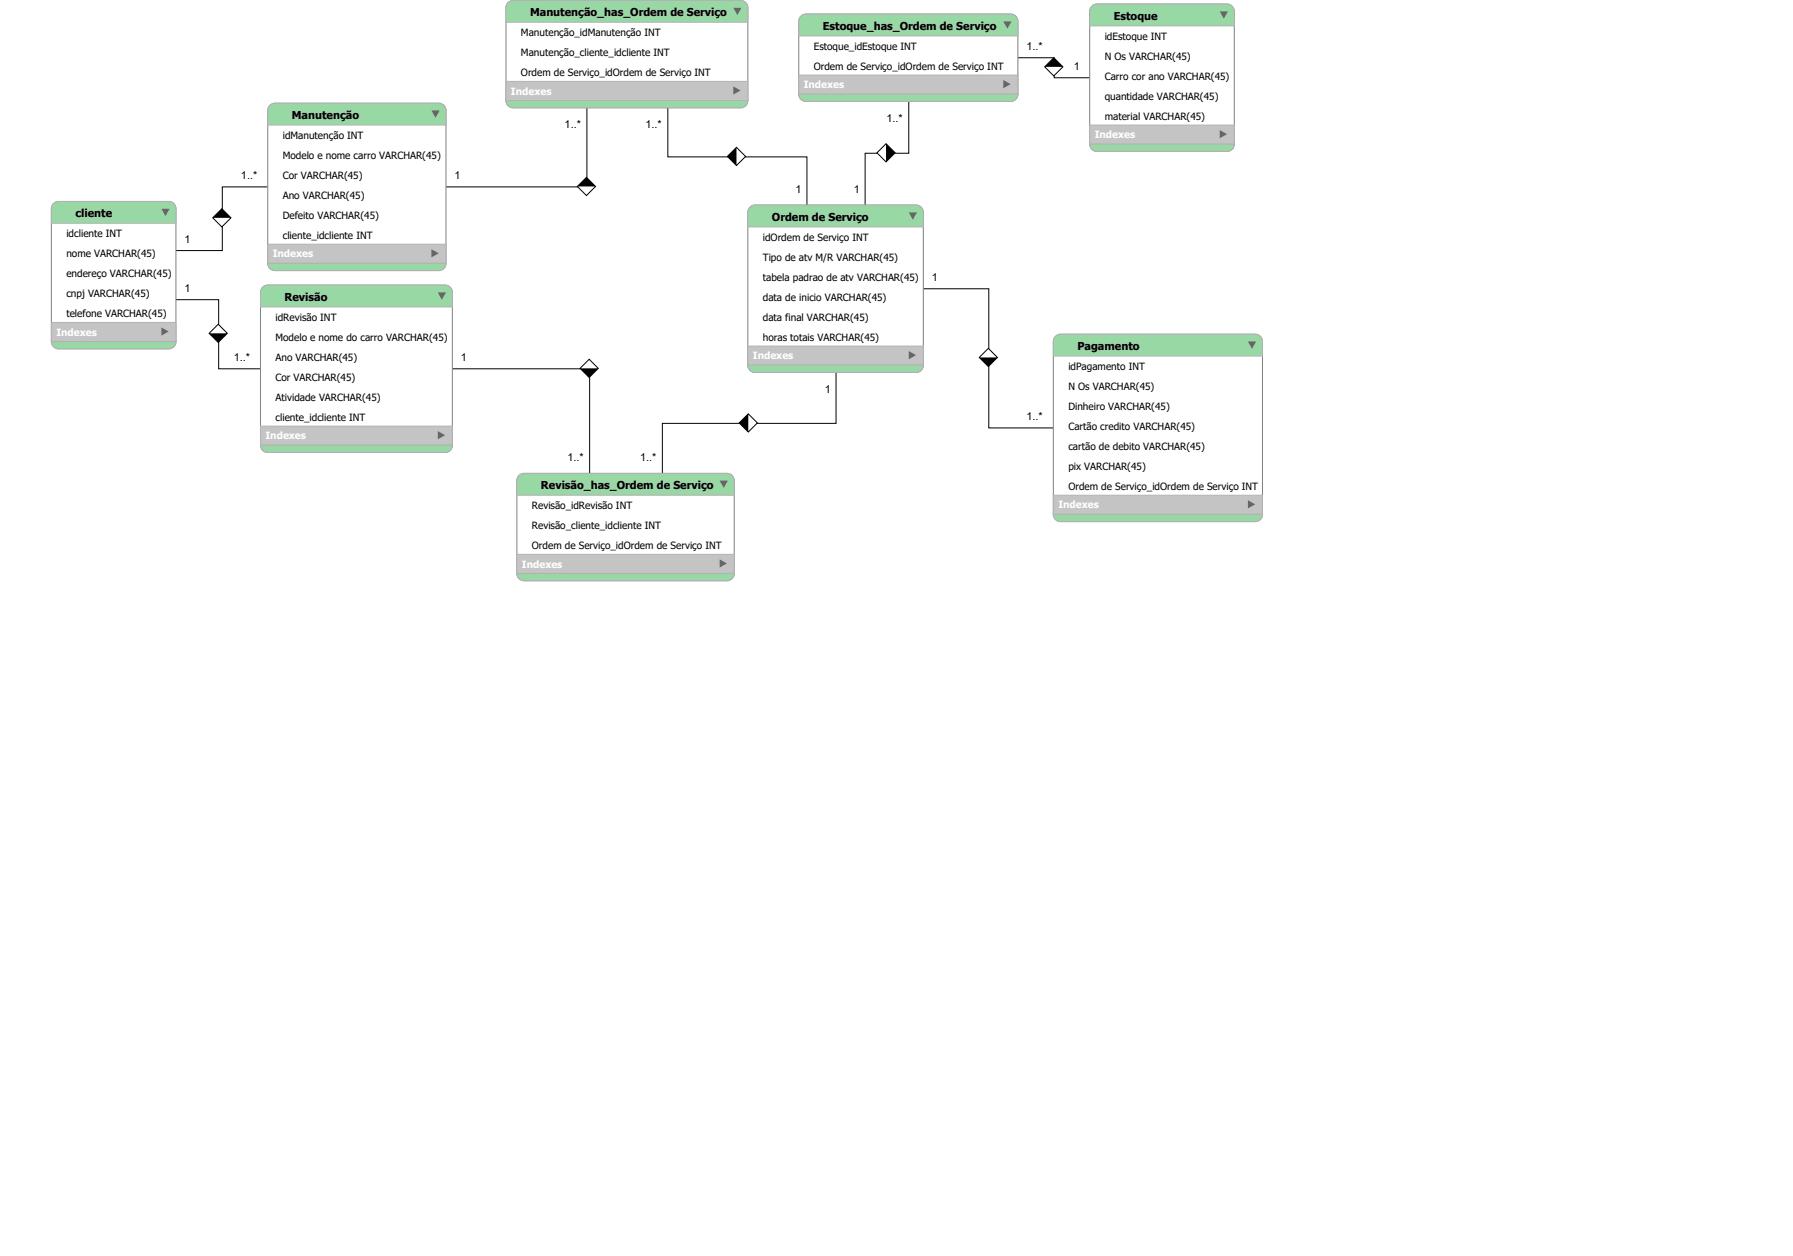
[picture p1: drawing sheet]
<svg xmlns="http://www.w3.org/2000/svg" width="394mm" height="276mm" viewBox="0 0 394 276" stroke-linecap="round" stroke-linejoin="round" font-family="sans-serif">
<path d="M58.9 41.1h-10v14h-10.2" fill="none" stroke="#000" stroke-width=".22"/>
<path d="M46.8 47.9l2-2 2 2-2 2z" fill="#fff" stroke="#000" stroke-width=".22"/>
<path d="M46.8 47.9l2-2 2 2z" fill="#000"/>
<path d="M38.7 65.9h9.4v15.2h9.2" fill="none" stroke="#000" stroke-width=".22"/>
<path d="M48 71.3l2 2-2 2-2-2z" fill="#fff" stroke="#000" stroke-width=".22"/>
<path d="M46 73.3h4l-2 2z" fill="#000"/>
<path d="M129.1 23.7v17.4h-31" fill="none" stroke="#000" stroke-width=".22"/>
<path d="M129 39l2 2-2 2-2-2z" fill="#fff" stroke="#000" stroke-width=".22"/>
<path d="M129 39l2 2h-4z" fill="#000"/>
<path d="M146.9 23.7v10.8h30.6v10.6" fill="none" stroke="#000" stroke-width=".22"/>
<path d="M162 32.4l2 2-2 2-2-2z" fill="#fff" stroke="#000" stroke-width=".22"/>
<path d="M160 34.4l2-2v4z" fill="#000"/>
<path d="M99.5 81.1h30.2v23" fill="none" stroke="#000" stroke-width=".22"/>
<path d="M127.6 81l2-2 2 2-2 2z" fill="#fff" stroke="#000" stroke-width=".22"/>
<path d="M127.6 81h4l-2 2z" fill="#000"/>
<path d="M183.9 81.9v11.2h-38.2v11" fill="none" stroke="#000" stroke-width=".22"/>
<path d="M162.6 93l2-2 2 2-2 2z" fill="#fff" stroke="#000" stroke-width=".22"/>
<path d="M162.6 93l2-2v4z" fill="#000"/>
<path d="M223.8 12.7h8v4.4h7.8" fill="none" stroke="#000" stroke-width=".22"/>
<path d="M231.7 12.7l2 2-2 2-2-2z" fill="#fff" stroke="#000" stroke-width=".22"/>
<path d="M231.7 12.7l2 2h-4z" fill="#000"/>
<path d="M199.9 22.3v11.4h-9.6v11.4" fill="none" stroke="#000" stroke-width=".22"/>
<path d="M192.9 33.6l2-2 2 2-2 2z" fill="#fff" stroke="#000" stroke-width=".22"/>
<path d="M194.9 31.6l2 2-2 2z" fill="#000"/>
<path d="M203.1 63.5h14.4v30.6h14.1" fill="none" stroke="#000" stroke-width=".22"/>
<path d="M217.4 76.6l2 2-2 2-2-2z" fill="#fff" stroke="#000" stroke-width=".22"/>
<path d="M215.4 78.6h4l-2 2z" fill="#000"/>
<path d="M11.8 44.8l1.1-.5h24.2a1.6 1.6 0 0 1 1.6 1.6v29.2a1.6 1.6 0 0 1-1.6 1.6h-24.2a1.6 1.6 0 0 1-1.6-1.6v-29.2l.1-.4z" fill="#fff" stroke="#808080" stroke-width=".22"/>
<path d="M11.8 44.8l1.1-.5h24.2a1.6 1.6 0 0 1 1.6 1.6v3.2h-27.4v-3.2l.1-.4z" fill="#98d8a5" stroke="#b3b3b3" stroke-width=".22"/>
<path d="M35.5 45.9h1.8l-.9 1.6z" fill="#666"/>
<path d="M11.3 70.9h27.4v4.2h-27.4z" fill="#c4c4c4" stroke="#b3b3b3" stroke-width=".22"/>
<path d="M35.5 72l1.6 .9-1.6 .9z" fill="#666"/>
<path d="M11.3 75.1h27.4a1.6 1.6 0 0 1-1.6 1.6h-24.2a1.6 1.6 0 0 1-1.6-1.6z" fill="#98d8a5" stroke="#b3b3b3" stroke-width=".22"/>
<path d="M59.4 23.2l1.1-.5h36a1.6 1.6 0 0 1 1.6 1.6v33.6a1.6 1.6 0 0 1-1.6 1.6h-36a1.6 1.6 0 0 1-1.6-1.6v-33.6z" fill="#fff" stroke="#808080" stroke-width=".22"/>
<path d="M59.4 23.2l1.1-.5h36a1.6 1.6 0 0 1 1.6 1.6v3.2h-39.2v-3.2z" fill="#98d8a5" stroke="#b3b3b3" stroke-width=".22"/>
<path d="M94.9 24.3h1.8l-.9 1.6z" fill="#666"/>
<path d="M58.9 53.7h39.2v4.2h-39.2z" fill="#c4c4c4" stroke="#b3b3b3" stroke-width=".22"/>
<path d="M94.9 54.8l1.6 .9-1.6 .9z" fill="#666"/>
<path d="M58.9 57.9h39.2a1.6 1.6 0 0 1-1.6 1.6h-36a1.6 1.6 0 0 1-1.6-1.6z" fill="#98d8a5" stroke="#b3b3b3" stroke-width=".22"/>
<path d="M57.8 63.2l.7-.5h.4h39a1.6 1.6 0 0 1 1.6 1.6v33.6a1.6 1.6 0 0 1-1.6 1.6h-39a1.6 1.6 0 0 1-1.6-1.6v-33.6z" fill="#fff" stroke="#808080" stroke-width=".22"/>
<path d="M57.8 63.2l.7-.5h.4h39a1.6 1.6 0 0 1 1.6 1.6v3.2h-42.2v-3.2z" fill="#98d8a5" stroke="#b3b3b3" stroke-width=".22"/>
<path d="M96.3 64.3h1.8l-.9 1.6z" fill="#666"/>
<path d="M57.3 93.7h42.2v4.2h-42.2z" fill="#c4c4c4" stroke="#b3b3b3" stroke-width=".22"/>
<path d="M96.3 94.8l1.6 .9-1.6 .9z" fill="#666"/>
<path d="M57.3 97.9h42.2a1.6 1.6 0 0 1-1.6 1.6h-39a1.6 1.6 0 0 1-1.6-1.6z" fill="#98d8a5" stroke="#b3b3b3" stroke-width=".22"/>
<path d="M164.9 45.6l.7-.5h.5h35.4a1.6 1.6 0 0 1 1.6 1.6v33.6a1.6 1.6 0 0 1-1.6 1.6h-35.4a1.6 1.6 0 0 1-1.6-1.6v-33.6v-.4z" fill="#fff" stroke="#808080" stroke-width=".22"/>
<path d="M164.9 45.6l.7-.5h.5h35.4a1.6 1.6 0 0 1 1.6 1.6v3.2h-38.6v-3.2v-.4z" fill="#98d8a5" stroke="#b3b3b3" stroke-width=".22"/>
<path d="M199.9 46.7h1.8l-.9 1.6z" fill="#666"/>
<path d="M164.5 76.1h38.6v4.2h-38.6z" fill="#c4c4c4" stroke="#b3b3b3" stroke-width=".22"/>
<path d="M199.9 77.2l1.6 .9-1.6 .9z" fill="#666"/>
<path d="M164.5 80.3h38.6a1.6 1.6 0 0 1-1.6 1.6h-35.4a1.6 1.6 0 0 1-1.6-1.6z" fill="#98d8a5" stroke="#b3b3b3" stroke-width=".22"/>
<path d="M111.7 .6l1.2-.5h50a1.6 1.6 0 0 1 1.6 1.6v20.4a1.6 1.6 0 0 1-1.6 1.6h-50a1.6 1.6 0 0 1-1.6-1.6v-20.4z" fill="#fff" stroke="#808080" stroke-width=".22"/>
<path d="M111.7 .6l1.2-.5h50a1.6 1.6 0 0 1 1.6 1.6v3.2h-53.2v-3.2z" fill="#98d8a5" stroke="#b3b3b3" stroke-width=".22"/>
<path d="M161.3 1.7h1.8l-.9 1.6z" fill="#666"/>
<path d="M111.3 17.9h53.2v4.2h-53.2z" fill="#c4c4c4" stroke="#b3b3b3" stroke-width=".22"/>
<path d="M161.3 19l1.6 .9-1.6 .9z" fill="#666"/>
<path d="M111.3 22.1h53.2a1.6 1.6 0 0 1-1.6 1.6h-50a1.6 1.6 0 0 1-1.6-1.6z" fill="#98d8a5" stroke="#b3b3b3" stroke-width=".22"/>
<path d="M114.1 104.5l1.2-.4h44.6a1.6 1.6 0 0 1 1.6 1.6v20.4a1.6 1.6 0 0 1-1.6 1.6h-44.6a1.6 1.6 0 0 1-1.6-1.6v-20.4z" fill="#fff" stroke="#808080" stroke-width=".22"/>
<path d="M114.1 104.5l1.2-.4h44.6a1.6 1.6 0 0 1 1.6 1.6v3.2h-47.8v-3.2z" fill="#98d8a5" stroke="#b3b3b3" stroke-width=".22"/>
<path d="M158.3 105.7h1.8l-.9 1.6z" fill="#666"/>
<path d="M113.7 121.9h47.8v4.2h-47.8z" fill="#c4c4c4" stroke="#b3b3b3" stroke-width=".22"/>
<path d="M158.3 123l1.6 .9-1.6 .9z" fill="#666"/>
<path d="M113.7 126.1h47.8a1.6 1.6 0 0 1-1.6 1.6h-44.6a1.6 1.6 0 0 1-1.6-1.6z" fill="#98d8a5" stroke="#b3b3b3" stroke-width=".22"/>
<path d="M240.1 1.4l1.1-.5h28.6a1.6 1.6 0 0 1 1.6 1.6v29.2a1.6 1.6 0 0 1-1.6 1.6h-28.6a1.6 1.6 0 0 1-1.6-1.6v-29.2z" fill="#fff" stroke="#808080" stroke-width=".22"/>
<path d="M240.1 1.4l1.1-.5h28.6a1.6 1.6 0 0 1 1.6 1.6v3.2h-31.8v-3.2z" fill="#98d8a5" stroke="#b3b3b3" stroke-width=".22"/>
<path d="M268.2 2.5h1.8l-.9 1.6z" fill="#666"/>
<path d="M239.6 27.5h31.8v4.2h-31.8z" fill="#c4c4c4" stroke="#b3b3b3" stroke-width=".22"/>
<path d="M268.2 28.6l1.6 .9-1.6 .9z" fill="#666"/>
<path d="M239.6 31.7h31.8a1.6 1.6 0 0 1-1.6 1.6h-28.6a1.6 1.6 0 0 1-1.6-1.6z" fill="#98d8a5" stroke="#b3b3b3" stroke-width=".22"/>
<path d="M176.1 3.6l1.2-.5h44.9a1.6 1.6 0 0 1 1.6 1.6v16a1.6 1.6 0 0 1-1.6 1.6h-44.9a1.6 1.6 0 0 1-1.6-1.6v-16z" fill="#fff" stroke="#808080" stroke-width=".22"/>
<path d="M176.1 3.6l1.2-.5h44.9a1.6 1.6 0 0 1 1.6 1.6v3.2h-48.1v-3.2z" fill="#98d8a5" stroke="#b3b3b3" stroke-width=".22"/>
<path d="M220.7 4.7h1.7l-.8 1.6z" fill="#666"/>
<path d="M175.7 16.5h48.1v4.2h-48.1z" fill="#c4c4c4" stroke="#b3b3b3" stroke-width=".22"/>
<path d="M220.7 17.6l1.5 .9-1.5 .9z" fill="#666"/>
<path d="M175.7 20.7h48.1a1.6 1.6 0 0 1-1.6 1.6h-44.9a1.6 1.6 0 0 1-1.6-1.6z" fill="#98d8a5" stroke="#b3b3b3" stroke-width=".22"/>
<path d="M232.1 74l1.1-.5h42.8a1.6 1.6 0 0 1 1.6 1.6v38a1.6 1.6 0 0 1-1.6 1.6h-42.8a1.6 1.6 0 0 1-1.6-1.6v-38l.1-.4z" fill="#fff" stroke="#808080" stroke-width=".22"/>
<path d="M232.1 74l1.1-.5h42.8a1.6 1.6 0 0 1 1.6 1.6v3.2h-46v-3.2l.1-.4z" fill="#98d8a5" stroke="#b3b3b3" stroke-width=".22"/>
<path d="M274.4 75.1h1.8l-.9 1.6z" fill="#666"/>
<path d="M231.6 108.9h46v4.2h-46z" fill="#c4c4c4" stroke="#b3b3b3" stroke-width=".22"/>
<path d="M274.4 110l1.6 .9-1.6 .9z" fill="#666"/>
<path d="M231.6 113.1h46a1.6 1.6 0 0 1-1.6 1.6h-42.8a1.6 1.6 0 0 1-1.6-1.6z" fill="#98d8a5" stroke="#b3b3b3" stroke-width=".22"/>
<g font-size="2.4">
<text x="116.6" y="3.5">Manutenção_has_Ordem de Serviço</text>
<text x="244.9" y="4.3">Estoque</text>
<text x="181" y="6.5">Estoque_has_Ordem de Serviço</text>
<text x="64.2" y="26.1">Manutenção</text>
<text x="16.6" y="47.7">cliente</text>
<text x="169.8" y="48.5">Ordem de Serviço</text>
<text x="62.6" y="66.1">Revisão</text>
<text x="236.9" y="76.9">Pagamento</text>
<text x="119" y="107.5">Revisão_has_Ordem de Serviço</text>
</g>
<g font-size="2.4" fill="#fff">
<text x="225.5" y="10.9">1..*</text>
<text x="225.9" y="10.9">1..*</text>
<text x="235.9" y="15.3">11</text>
<text x="236.1" y="15.5">1</text>
<text x="124" y="28.1">1..*</text>
<text x="124.4" y="28.1">1..*</text>
<text x="141.8" y="28.1">1..*</text>
<text x="142.2" y="28.1">1..*</text>
<text x="194.7" y="26.7">1..*</text>
<text x="195.2" y="26.7">1..*</text>
<text x="52.8" y="39.3">1..*</text>
<text x="53.2" y="39.3">1..*</text>
<text x="99.8" y="39.3">11</text>
<text x="100" y="39.5">1</text>
<text x="174.8" y="42.3">11</text>
<text x="175" y="42.5">1</text>
<text x="187.6" y="42.3">11</text>
<text x="187.8" y="42.5">1</text>
<text x="40.4" y="53.3">11</text>
<text x="40.6" y="53.5">1</text>
<text x="40.4" y="64.1">11</text>
<text x="40.6" y="64.3">1</text>
<text x="204.8" y="61.7">11</text>
<text x="205" y="61.9">1</text>
<text x="51.2" y="79.3">1..*</text>
<text x="51.6" y="79.3">1..*</text>
<text x="101.2" y="79.3">11</text>
<text x="101.4" y="79.5">1</text>
<text x="181.2" y="86.3">11</text>
<text x="181.4" y="86.5">1</text>
<text x="181.4" y="86.1">1</text>
<text x="225.5" y="92.3">1..*</text>
<text x="225.9" y="92.3">1..*</text>
<text x="124.6" y="101.3">1..*</text>
<text x="125" y="101.3">1..*</text>
<text x="140.6" y="101.3">1..*</text>
<text x="141" y="101.3">1..*</text>
</g>
<g font-size="2.2">
<text x="114.6" y="7.9">Manutenção_idManutenção INT</text>
<text x="179" y="10.9">Estoque_idEstoque INT</text>
<text x="242.9" y="8.7">idEstoque INT</text>
<text x="114.6" y="12.3">Manutenção_cliente_idcliente INT</text>
<text x="114.6" y="16.7">Ordem de Serviço_idOrdem de Serviço INT</text>
<text x="179" y="15.3">Ordem de Serviço_idOrdem de Serviço INT</text>
<text x="242.9" y="13.1">N Os VARCHAR(45)</text>
<text x="242.9" y="17.5">Carro cor ano VARCHAR(45)</text>
<text x="242.9" y="21.9">quantidade VARCHAR(45)</text>
<text x="242.9" y="26.3">material VARCHAR(45)</text>
<text x="62.2" y="30.5">idManutenção INT</text>
<text x="62.2" y="34.9">Modelo e nome carro VARCHAR(45)</text>
<text x="62.2" y="39.3">Cor VARCHAR(45)</text>
<text x="62.2" y="43.7">Ano VARCHAR(45)</text>
<text x="14.6" y="52.1">idcliente INT</text>
<text x="62.2" y="48.1">Defeito VARCHAR(45)</text>
<text x="62.2" y="52.5">cliente_idcliente INT</text>
<text x="167.8" y="52.9">idOrdem de Serviço INT</text>
<text x="14.6" y="56.5">nome VARCHAR(45)</text>
<text x="167.8" y="57.3">Tipo de atv M/R VARCHAR(45)</text>
<text x="14.6" y="60.9">endereço VARCHAR(45)</text>
<text x="14.6" y="65.3">cnpj VARCHAR(45)</text>
<text x="167.8" y="61.7">tabela padrao de atv VARCHAR(45)</text>
<text x="14.6" y="69.7">telefone VARCHAR(45)</text>
<text x="60.6" y="70.5">idRevisão INT</text>
<text x="167.8" y="66.1">data de inicio VARCHAR(45)</text>
<text x="167.8" y="70.5">data final VARCHAR(45)</text>
<text x="60.6" y="74.9">Modelo e nome do carro VARCHAR(45)</text>
<text x="167.8" y="74.9">horas totais VARCHAR(45)</text>
<text x="60.6" y="79.3">Ano VARCHAR(45)</text>
<text x="60.6" y="83.7">Cor VARCHAR(45)</text>
<text x="234.9" y="81.3">idPagamento INT</text>
<text x="60.6" y="88.1">Atividade VARCHAR(45)</text>
<text x="234.9" y="85.7">N Os VARCHAR(45)</text>
<text x="60.6" y="92.5">cliente_idcliente INT</text>
<text x="234.9" y="90.1">Dinheiro VARCHAR(45)</text>
<text x="234.9" y="94.5">Cartão credito VARCHAR(45)</text>
<text x="234.9" y="98.9">cartão de debito VARCHAR(45)</text>
<text x="234.9" y="103.3">pix VARCHAR(45)</text>
<text x="234.9" y="107.7">Ordem de Serviço_idOrdem de Serviço INT</text>
<text x="117" y="111.9">Revisão_idRevisão INT</text>
<text x="117" y="116.3">Revisão_cliente_idcliente INT</text>
<text x="117" y="120.7">Ordem de Serviço_idOrdem de Serviço INT</text>
</g>
<g font-size="2.2" fill="#fff">
<text x="112.4" y="20.8">Indexes</text>
<text x="176.8" y="19.4">Indexes</text>
<text x="240.7" y="30.4">Indexes</text>
<text x="60" y="56.6">Indexes</text>
<text x="12.4" y="73.8">Indexes</text>
<text x="165.6" y="79">Indexes</text>
<text x="58.4" y="96.6">Indexes</text>
<text x="232.7" y="111.8">Indexes</text>
<text x="114.8" y="124.8">Indexes</text>
</g>
</svg>
